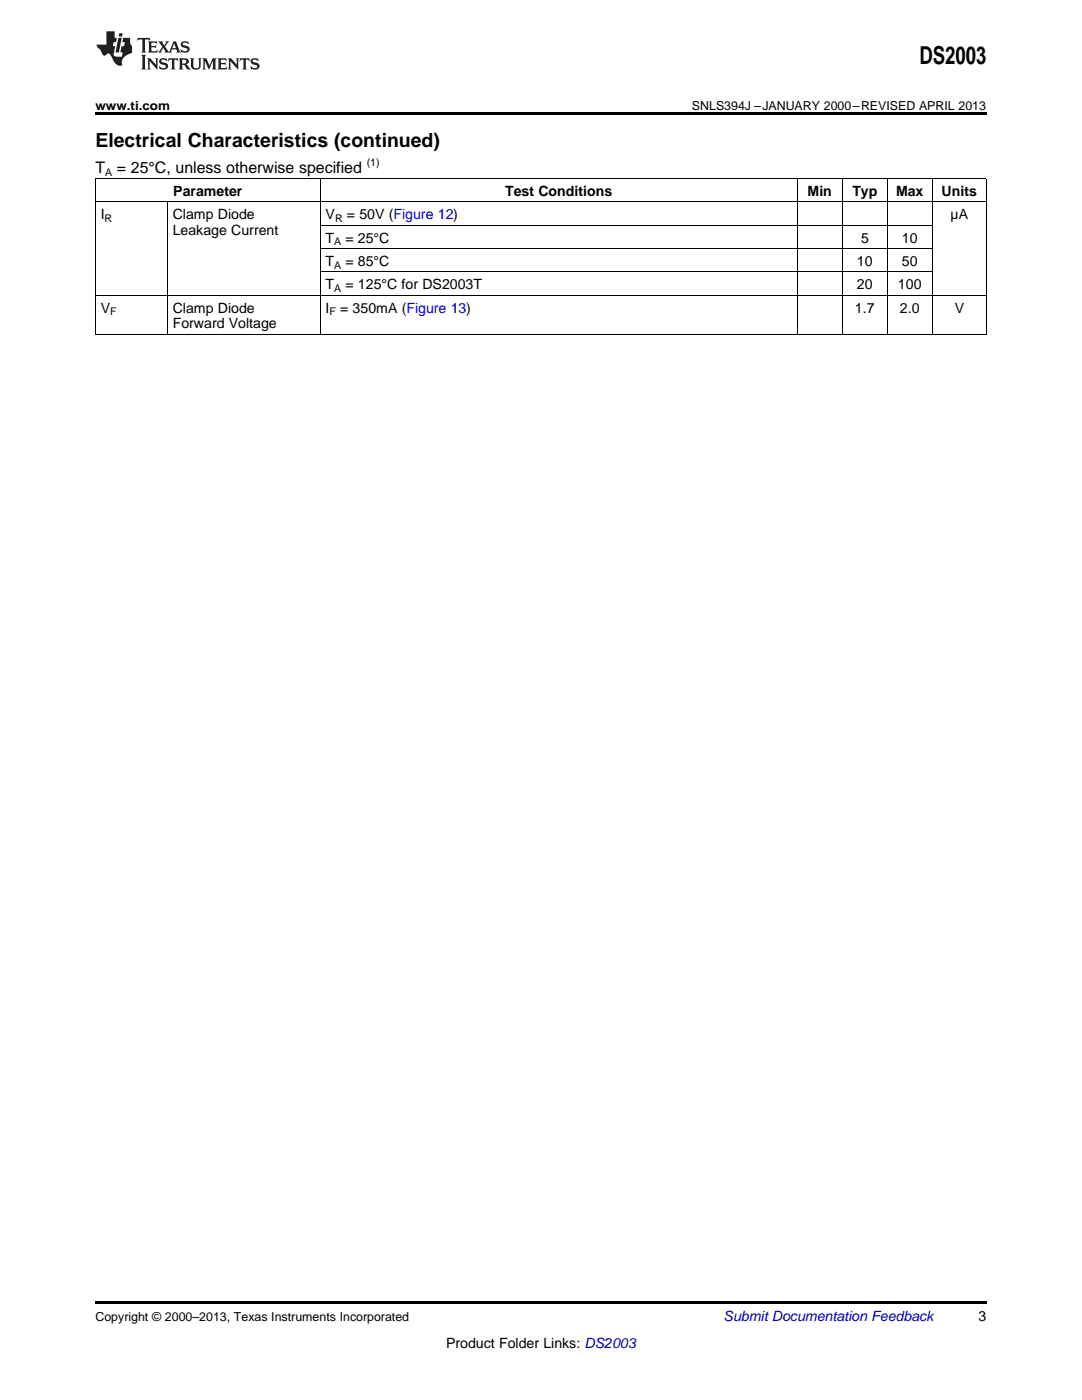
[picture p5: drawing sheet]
<svg xmlns="http://www.w3.org/2000/svg" width="216mm" height="279mm" viewBox="0 0 216 279" stroke-linecap="round" stroke-linejoin="round" font-family="sans-serif">
<path d="M19 22.5h177.8v.5h-177.8zM19 259.7h177.8v.5h-177.8z" fill="#000"/>
<g fill="none" stroke="#000" stroke-width=".2">
<path d="M19 35.6h177.8M19.1 35.7v31.1M63.9 35.7v31.1M159 35.7v31.1M168 35.7v31.1M177 35.7v31.1M186 35.7v31.1M196.8 35.7v31.1M19 58.9h177.8M19 40.3h177.8M33.4 40.4v26.4M63.9 54.3h122.1"/>
<path d="M63.9 49.6h122.1M63.9 45h122.1M19 66.8h177.8"/>
</g>
<g fill="#231f20">
<path d="M27.5 7.6l-.1 .5 .4-.2h.6v.1v2.1l-.2 .4h1l-.3-.4v-2.1l.1-.1h.5l.5 .2-.2-.5zM29.5 8.3l.2 .3v1.5l-.2 .4h1.8l.2-.6a1.04 1.04 0 0 1-1.3 .2v-.7h.6l.3 .2v-.6l-.3 .2h-.6v-.6l.8-.1 .4 .3-.2-.5zM31.5 8.3l.9 1.1-.9 1.1h.8l-.2-.2 .5-.7 .4 .7-.2 .2h1.5l-.1-.2 .1-.4h.9l.1 .4-.2 .2h1l-.3-.3-.7-1.9h-.5l-.9 2-.8-1 .9-1h-.8l.1 .3-.3 .5-.4-.6 .2-.2zM34.7 8.6l.4 1h-.7zM36.3 8.4a.63 .63 0 0 0-.2 .7 .63 .63 0 0 0 .6 .4l.6 .2 .1 .2a.75 .75 0 0 1-.7 .4 .75 .75 0 0 1-.6-.5l.1 .7 .1-.1a1.11 1.11 0 0 0 1.5-.6 1.13 1.13 0 0 0-1.2-.8l-.1-.4a1.04 1.04 0 0 1 1.2 .2l-.2-.5-.1 .1-.5-.2zM28.2 10.9l.2 .4v2.2l-.2 .4h1l-.3-.4v-2.2l.3-.4zM29.3 11.6l.3 .4v1.5l-.3 .4h.8l-.2-.4v-1.3l1.5 1.7v-1.9l.2-.4h-.7l.2 .4v.9l-1.1-1.3zM32 11.8a.62 .62 0 0 0-.2 .7 .62 .62 0 0 0 .6 .4l.6 .1 .1 .3a.76 .76 0 0 1-.7 .3 .76 .76 0 0 1-.6-.4l.1 .7 .1-.1a1.11 1.11 0 0 0 1.5-.6 1.13 1.13 0 0 0-1.2-.8l-.1-.4a1.04 1.04 0 0 1 1.2 .2l-.2-.6-.1 .1-.5-.1zM33.7 11.6l-.2 .6a.61 .61 0 0 1 .8-.3v1.6l-.2 .4h.9l-.2-.4v-1.6a.63 .63 0 0 1 .8 .3l-.2-.6zM35.6 11.6l.3 .4v1.5l-.3 .4h1l-.2-.2v-.8l.5 .2a.76 .76 0 0 0 1.2 .7l-1-1a.58 .58 0 0 0 .6-.5 .58 .58 0 0 0-.5-.6zM36.4 11.9h.1a.45 .45 0 0 1 .5 .1 .45 .45 0 0 1 .1 .5l-.7 .2zM37.9 11.6l.2 .2a2.17 2.17 0 0 0 .3 1.9 .99 .99 0 0 0 1.6-.6v-1.1l.2-.4h-.7l.2 .2a1.92 1.92 0 0 1-.2 1.8 .6 .6 0 0 1-.9-.5v-1.1l.2-.4zM40.4 11.6l.2 .4v1.5l-.2 .4h.7l-.2-.4v-1.4l.8 1.8 .8-1.8v1.4l-.2 .4h.9l-.2-.4v-1.5l.2-.4h-.8l-.6 1.5-.6-1.5zM43.4 11.6l.2 .4v1.5l-.2 .4h1.8l.2-.6a1.04 1.04 0 0 1-1.3 .1v-.6h.5l.4 .2v-.6l-.4 .2h-.5v-.7h.8l.3 .3-.1-.6zM45.5 11.6l.2 .4v1.5l-.2 .4h.7l-.2-.4v-1.3l1.5 1.7v-1.9l.2-.4h-.7l.2 .4v.9l-1.1-1.3zM47.9 11.6l-.1 .6a.61 .61 0 0 1 .8-.3v1.6l-.3 .4h1l-.3-.4 .1-1.6a.63 .63 0 0 1 .7 .3l-.1-.6zM50.2 11.8a.62 .62 0 0 0-.2 .7 .62 .62 0 0 0 .6 .4l.6 .1 .2 .3a.76 .76 0 0 1-.8 .3 .76 .76 0 0 1-.6-.4l.1 .7 .2-.1a1.11 1.11 0 0 0 1.5-.6 1.13 1.13 0 0 0-1.3-.8l-.1-.4a1.04 1.04 0 0 1 1.2 .2l-.1-.6-.2 .1-.5-.1z"/>
<path d="M21.2 6.3v2.6h-1.9l.1 .4 .7 .9a.91 .91 0 0 0 1 .8 .56 .56 0 0 1 .5-.3 .56 .56 0 0 1 .5 .3l.4 .8a1.53 1.53 0 0 0 1.9 1.2 1.54 1.54 0 0 1 1-2.1l.9-.3v-1.4a1.52 1.52 0 0 1-.3-1.6h-1.4l-.2 .8h.5l-.2 .8h-.4l-.2 1v.2l.4 .1-.2 .8a1.93 1.93 0 0 1-1.6-.3l.3-1.8h-.5l.2-.8h.4l.2-.8h-.4v-1.3zM23.6 7.6l-.6 2.9h.7l.6-2.9zM23.8 6.6l-.1 .7h.6l.2-.7z"/>
</g>
<text font-size="4.9" x="183.4" y="12.8">DS2003</text>
<text font-size="3.9" x="19" y="29.3">Electrical Characteristics (continued)</text>
<g font-size="3.2">
<text x="19" y="34.4">T</text>
<text x="23.3" y="34.4">= 25°C, unless otherwise specified</text>
</g>
<g font-size="2.8">
<text x="34.6" y="39.1">Parameter</text>
<text x="100.8" y="39.1">Test Conditions</text>
<text x="161.1" y="39.1">Min</text>
<text x="170.1" y="39.1">Typ</text>
<text x="178.8" y="39.1">Max</text>
<text x="187.9" y="39.1">Units</text>
<text x="20.1" y="43.7">I</text>
<text x="34.5" y="43.7">Clamp Diode</text>
<text x="34.5" y="46.9">Leakage Current</text>
<text x="65" y="43.7">V</text>
<text x="69.2" y="43.7">= 50V (Figure 12)</text>
<text x="189.7" y="43.7">µA</text>
<text x="65" y="48.4">T</text>
<text x="65" y="53.1">T</text>
<text x="68.9" y="48.4">= 25°C</text>
<text x="68.9" y="53.1">= 85°C</text>
<text x="171" y="53.1">10</text>
<text x="171.8" y="48.4">5</text>
<text x="180" y="48.4">10</text>
<text x="180" y="53.1">50</text>
<text x="65" y="57.7">T</text>
<text x="68.9" y="57.7">= 125°C for DS2003T</text>
<text x="171" y="57.7">20</text>
<text x="179.2" y="57.7">100</text>
<text x="20.1" y="62.4">V</text>
<text x="34.5" y="62.4">Clamp Diode</text>
<text x="34.5" y="65.5">Forward Voltage</text>
<text x="65" y="62.4">I</text>
<text x="67.9" y="62.4">= 350mA (Figure 13)</text>
<text x="170.6" y="62.4">1.7</text>
<text x="179.6" y="62.4">2.0</text>
<text x="190.5" y="62.4">V</text>
<text x="195.3" y="263.6">3</text>
<text x="89" y="269">Product Folder Links: DS2003</text>
</g>
<text font-size="2.8" fill="#0000c8" x="144.4" y="263.6">Submit Documentation Feedback</text>
<g font-size="2.5">
<text x="19" y="21.9">www.ti.com</text>
<text x="138.1" y="21.9">SNLS394J –JANUARY 2000–REVISED APRIL 2013</text>
<text x="19" y="263.6">Copyright © 2000–2013, Texas Instruments Incorporated</text>
</g>
<g font-size="2.1">
<text x="21" y="35.1">A</text>
<text x="73.2" y="33.2">(1)</text>
<text x="20.9" y="44.3">R</text>
<text x="66.9" y="44.3">R</text>
<text x="66.7" y="49">A</text>
<text x="66.7" y="53.6">A</text>
<text x="66.7" y="58.3">A</text>
<text x="22" y="62.9">F</text>
<text x="65.8" y="62.9">F</text>
</g>
</svg>
